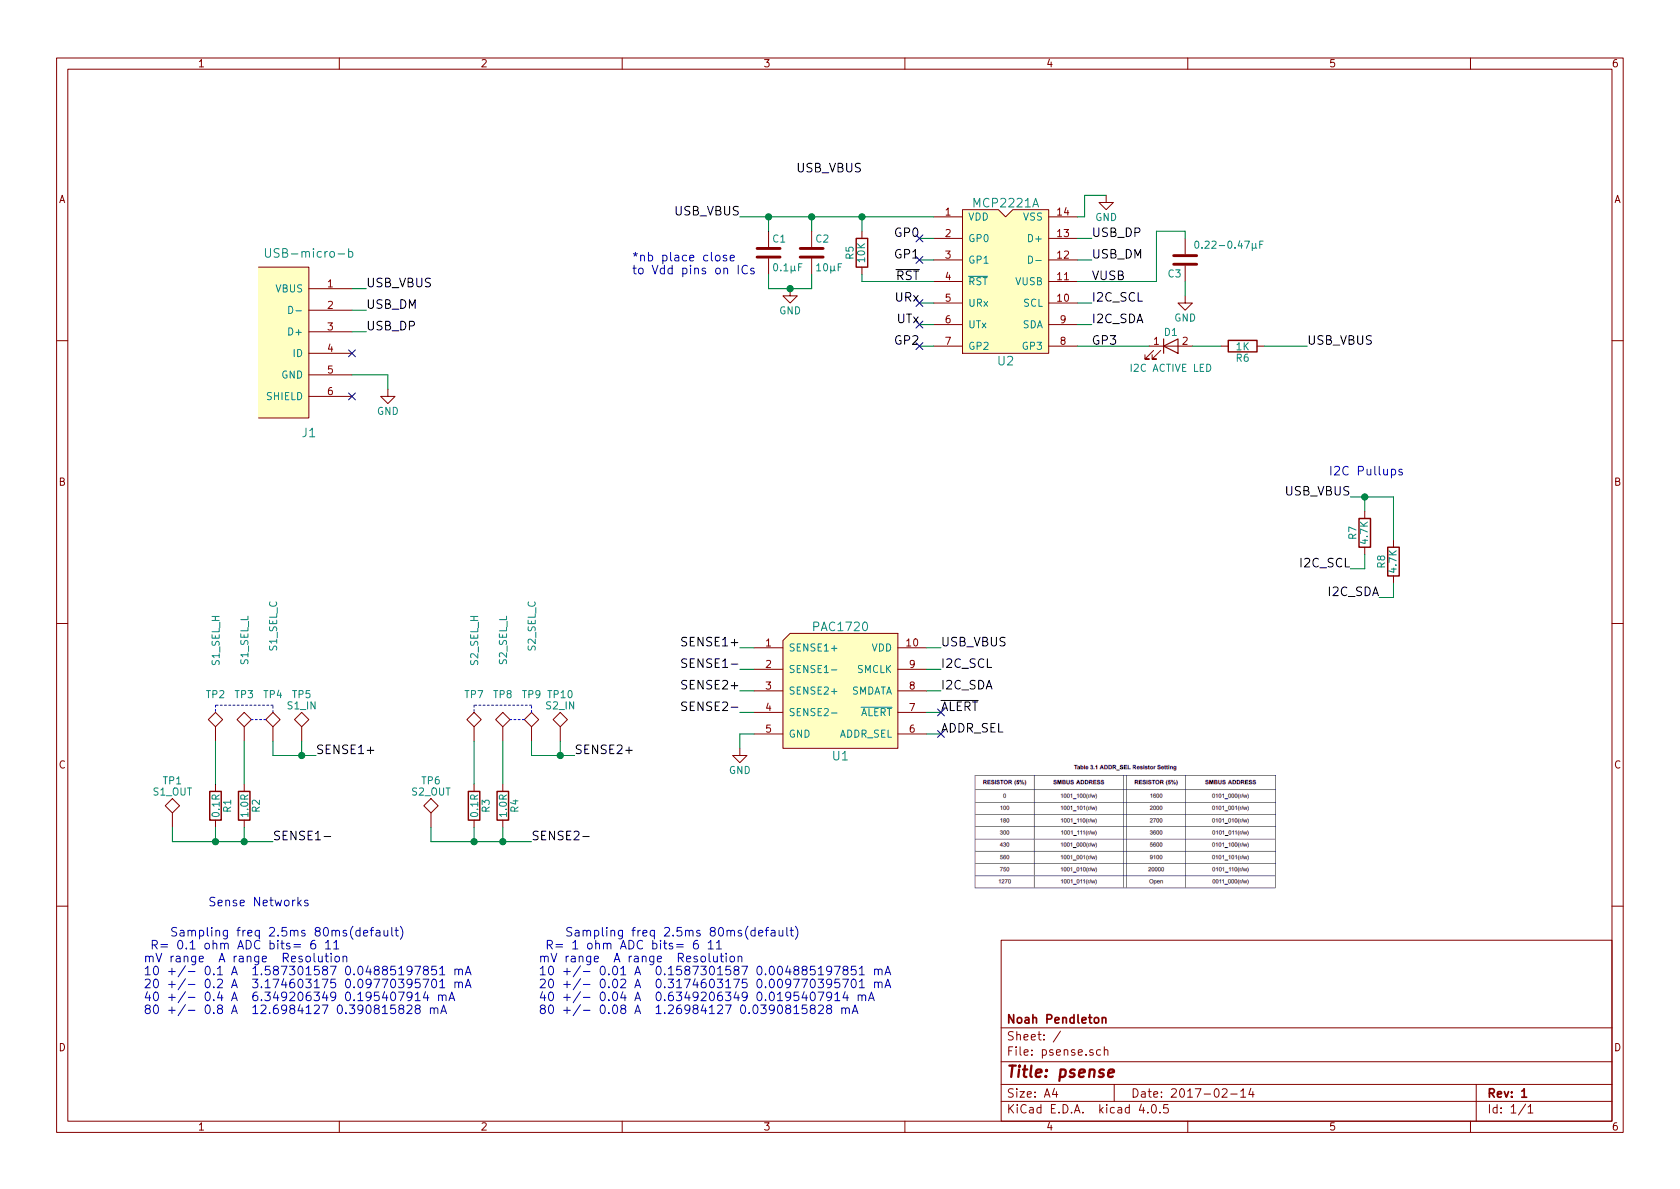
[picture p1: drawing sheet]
EESchema Schematic File Version 2
LIBS:power
LIBS:device
LIBS:transistors
LIBS:conn
LIBS:linear
LIBS:regul
LIBS:74xx
LIBS:cmos4000
LIBS:adc-dac
LIBS:memory
LIBS:xilinx
LIBS:microcontrollers
LIBS:dsp
LIBS:microchip
LIBS:analog_switches
LIBS:motorola
LIBS:texas
LIBS:intel
LIBS:audio
LIBS:interface
LIBS:digital-audio
LIBS:philips
LIBS:display
LIBS:cypress
LIBS:siliconi
LIBS:opto
LIBS:atmel
LIBS:contrib
LIBS:valves
LIBS:kicadlib
LIBS:psense-cache
EELAYER 25 0
EELAYER END
$Descr A4 11693 8268
encoding utf-8
Sheet 1 1
Title "psense"
Date "2017-02-14"
Rev "1"
Comp "Noah Pendleton"
Comment1 ""
Comment2 ""
Comment3 ""
Comment4 ""
$EndDescr
$Comp
L PAC1720 U1
U 1 1
P 5850 4800
F 0 "U1" H 5850 4350 60  0000 C CNN
F 1 "PAC1720" H 5850 5250 60  0000 C CNN
F 2 "kicadlib:SMD_10-DFN" H 5650 4800 60  0001 C CNN
F 3 "" H 5650 4800 60  0001 C CNN
	1    5850 4800
	1    0    0    -1  
$EndComp
$Comp
L USB-micro-b J1
U 1 1
P 2150 2400
F 0 "J1" H 2150 1800 60  0000 C CNN
F 1 "USB-micro-b" H 2150 3050 60  0000 C CNN
F 2 "kicadlib:usb_micro_b_smt" H 2150 2400 60  0001 C CNN
F 3 "" H 2150 2400 60  0000 C CNN
	1    2150 2400
	1    0    0    -1  
$EndComp
$Comp
L R R1
U 1 1
P 1500 5600
F 0 "R1" V 1580 5600 50  0000 C CNN
F 1 "0.1R" V 1500 5600 50  0000 C CNN
F 2 "kicadlib:SMD_0603_R" V 1430 5600 50  0001 C CNN
F 3 "" H 1500 5600 50  0000 C CNN
	1    1500 5600
	1    0    0    -1  
$EndComp
$Comp
L R R2
U 1 1
P 1700 5600
F 0 "R2" V 1780 5600 50  0000 C CNN
F 1 "1.0R" V 1700 5600 50  0000 C CNN
F 2 "kicadlib:SMD_0603_R" V 1630 5600 50  0001 C CNN
F 3 "" H 1700 5600 50  0000 C CNN
	1    1700 5600
	1    0    0    -1  
$EndComp
$Comp
L GND #PWR1
U 1 1
P 2700 2700
F 0 "#PWR1" H 2700 2450 50  0001 C CNN
F 1 "GND" H 2700 2550 50  0000 C CNN
F 2 "" H 2700 2700 50  0000 C CNN
F 3 "" H 2700 2700 50  0000 C CNN
	1    2700 2700
	1    0    0    -1  
$EndComp
NoConn ~ 2450 2750
Text Label 2550 2000 0    60   ~ 0
USB_VBUS
Text Label 2550 2150 0    60   ~ 0
USB_DM
Text Label 2550 2300 0    60   ~ 0
USB_DP
NoConn ~ 2450 2450
Wire Wire Line
	6550 5100 6450 5100
Wire Wire Line
	2450 2600 2700 2600
Wire Wire Line
	2700 2600 2700 2700
Wire Wire Line
	2550 2300 2450 2300
Wire Wire Line
	2450 2150 2550 2150
Wire Wire Line
	2550 2000 2450 2000
$Comp
L MCP2221A U2
U 1 1
P 7000 1950
F 0 "U2" H 7000 1400 60  0000 C CNN
F 1 "MCP2221A" H 7000 2500 60  0000 C CNN
F 2 "kicadlib:SMD_14-SOIC" H 7000 1850 60  0001 C CNN
F 3 "" H 7000 1850 60  0001 C CNN
	1    7000 1950
	1    0    0    -1  
$EndComp
$Comp
L GND #PWR2
U 1 1
P 5150 5200
F 0 "#PWR2" H 5150 4950 50  0001 C CNN
F 1 "GND" H 5150 5050 50  0000 C CNN
F 2 "" H 5150 5200 50  0000 C CNN
F 3 "" H 5150 5200 50  0000 C CNN
	1    5150 5200
	1    0    0    -1  
$EndComp
Wire Wire Line
	5150 5200 5150 5100
Wire Wire Line
	5150 5100 5250 5100
Text Label 6550 4800 0    60   ~ 0
I2C_SDA
Text Label 6550 4650 0    60   ~ 0
I2C_SCL
Wire Wire Line
	6550 4650 6450 4650
Wire Wire Line
	6450 4800 6550 4800
Text Label 6550 4500 0    60   ~ 0
USB_VBUS
$Comp
L C C1
U 1 1
P 5350 1750
F 0 "C1" H 5375 1850 50  0000 L CNN
F 1 "0.1µF" H 5375 1650 50  0000 L CNN
F 2 "kicadlib:SMD_0603_C" H 5388 1600 50  0001 C CNN
F 3 "" H 5350 1750 50  0000 C CNN
	1    5350 1750
	1    0    0    -1  
$EndComp
Wire Wire Line
	6550 4500 6450 4500
$Comp
L LED D1
U 1 1
P 8150 2400
F 0 "D1" H 8150 2500 50  0000 C CNN
F 1 "I2C ACTIVE LED" H 8150 2250 50  0000 C CNN
F 2 "kicadlib:SMD_0603_LED_REVERSED" H 8150 2400 50  0001 C CNN
F 3 "" H 8150 2400 50  0000 C CNN
	1    8150 2400
	1    0    0    -1  
$EndComp
Wire Wire Line
	8000 2400 7500 2400
$Comp
L R R6
U 1 1
P 8650 2400
F 0 "R6" V 8730 2400 50  0000 C CNN
F 1 "1K" V 8650 2400 50  0000 C CNN
F 2 "kicadlib:SMD_0603_R" V 8580 2400 50  0001 C CNN
F 3 "" H 8650 2400 50  0000 C CNN
	1    8650 2400
	0    1    1    0   
$EndComp
Wire Wire Line
	8500 2400 8300 2400
Text Label 6000 1200 2    60   ~ 0
USB_VBUS
Text Label 7600 1800 0    60   ~ 0
USB_DM
Text Label 7600 1650 0    60   ~ 0
USB_DP
Wire Wire Line
	7600 1800 7500 1800
Wire Wire Line
	7600 1650 7500 1650
Text Label 9100 2400 0    60   ~ 0
USB_VBUS
Wire Wire Line
	9100 2400 8800 2400
$Comp
L GND #PWR4
U 1 1
P 7700 1350
F 0 "#PWR4" H 7700 1100 50  0001 C CNN
F 1 "GND" H 7700 1200 50  0000 C CNN
F 2 "" H 7700 1350 50  0000 C CNN
F 3 "" H 7700 1350 50  0000 C CNN
	1    7700 1350
	1    0    0    -1  
$EndComp
Wire Wire Line
	7700 1350 7550 1350
Wire Wire Line
	7550 1350 7550 1500
Wire Wire Line
	7550 1500 7500 1500
$Comp
L C C3
U 1 1
P 8250 1800
F 0 "C3" H 8275 1900 50  0000 L CNN
F 1 "0.22-0.47µF" H 7700 1700 50  0000 L CNN
F 2 "kicadlib:SMD_0603_C" H 8288 1650 50  0001 C CNN
F 3 "" H 8250 1800 50  0000 C CNN
	1    8250 1800
	-1   0    0    1   
$EndComp
$Comp
L GND #PWR5
U 1 1
P 8250 2050
F 0 "#PWR5" H 8250 1800 50  0001 C CNN
F 1 "GND" H 8250 1900 50  0000 C CNN
F 2 "" H 8250 2050 50  0000 C CNN
F 3 "" H 8250 2050 50  0000 C CNN
	1    8250 2050
	1    0    0    -1  
$EndComp
Wire Wire Line
	8250 1950 8250 2050
Wire Wire Line
	8250 1600 8050 1600
Wire Wire Line
	8050 1600 8050 1950
Wire Wire Line
	8050 1950 7500 1950
Text Label 7600 2250 0    60   ~ 0
I2C_SDA
Text Label 7600 2100 0    60   ~ 0
I2C_SCL
Wire Wire Line
	7600 2250 7500 2250
Wire Wire Line
	7600 2100 7500 2100
Text Label 9600 4150 2    60   ~ 0
I2C_SDA
Text Label 9400 3950 2    60   ~ 0
I2C_SCL
Text Label 9400 3450 2    60   ~ 0
USB_VBUS
$Comp
L R R7
U 1 1
P 9500 3700
F 0 "R7" V 9580 3700 50  0000 C CNN
F 1 "4.7K" V 9500 3700 50  0000 C CNN
F 2 "kicadlib:SMD_0603_R" V 9430 3700 50  0001 C CNN
F 3 "" H 9500 3700 50  0000 C CNN
	1    9500 3700
	-1   0    0    1   
$EndComp
Wire Wire Line
	9500 3850 9500 3950
Wire Wire Line
	9500 3950 9400 3950
Wire Wire Line
	9500 3550 9500 3450
Wire Wire Line
	9400 3450 9700 3450
$Comp
L R R8
U 1 1
P 9700 3900
F 0 "R8" V 9780 3900 50  0000 C CNN
F 1 "4.7K" V 9700 3900 50  0000 C CNN
F 2 "kicadlib:SMD_0603_R" V 9630 3900 50  0001 C CNN
F 3 "" H 9700 3900 50  0000 C CNN
	1    9700 3900
	-1   0    0    1   
$EndComp
Wire Wire Line
	9700 4050 9700 4150
Wire Wire Line
	9700 4150 9600 4150
Wire Wire Line
	9700 3450 9700 3750
Connection ~ 9500 3450
Text Notes 9250 3300 0    60   ~ 0
I2C Pullups
Wire Wire Line
	8250 1650 8250 1600
Text Label 6400 1800 2    60   ~ 0
GP1
Text Label 6400 1950 2    60   ~ 0
~RST
Text Label 6400 2100 2    60   ~ 0
URx
Text Label 6400 2250 2    60   ~ 0
UTx
Text Label 6400 2400 2    60   ~ 0
GP2
Wire Wire Line
	6400 1650 6500 1650
Wire Wire Line
	6500 1800 6400 1800
Wire Wire Line
	6000 1950 6500 1950
Wire Wire Line
	6500 2100 6400 2100
Wire Wire Line
	6400 2250 6500 2250
Wire Wire Line
	6500 2400 6400 2400
$Comp
L C C2
U 1 1
P 5650 1750
F 0 "C2" H 5675 1850 50  0000 L CNN
F 1 "10µF" H 5675 1650 50  0000 L CNN
F 2 "kicadlib:SMD_0603_C" H 5688 1600 50  0001 C CNN
F 3 "" H 5650 1750 50  0000 C CNN
	1    5650 1750
	1    0    0    -1  
$EndComp
Text Label 5150 1500 2    60   ~ 0
USB_VBUS
Wire Wire Line
	5150 1500 6500 1500
Wire Wire Line
	5650 1500 5650 1600
Connection ~ 5650 1500
$Comp
L GND #PWR3
U 1 1
P 5500 2000
F 0 "#PWR3" H 5500 1750 50  0001 C CNN
F 1 "GND" H 5500 1850 50  0000 C CNN
F 2 "" H 5500 2000 50  0000 C CNN
F 3 "" H 5500 2000 50  0000 C CNN
	1    5500 2000
	1    0    0    -1  
$EndComp
Wire Wire Line
	5650 2000 5650 1900
Wire Wire Line
	1500 5750 1500 5850
Wire Wire Line
	1700 5850 1700 5750
Wire Wire Line
	1200 5850 1900 5850
Text Label 5150 4500 2    60   ~ 0
SENSE1+
Text Label 5150 4650 2    60   ~ 0
SENSE1-
Text Label 5150 4800 2    60   ~ 0
SENSE2+
Text Label 5150 4950 2    60   ~ 0
SENSE2-
Wire Wire Line
	5150 4500 5250 4500
Wire Wire Line
	5250 4650 5150 4650
Wire Wire Line
	5150 4800 5250 4800
Wire Wire Line
	5250 4950 5150 4950
Text Label 1900 5850 0    60   ~ 0
SENSE1-
$Comp
L TEST TP3
U 1 1
P 1700 5150
F 0 "TP3" H 1700 5450 50  0000 C BNN
F 1 "S1_SEL_L" V 1700 5850 50  0000 C CNN
F 2 "kicadlib:TEST_0.100" H 1700 5150 50  0001 C CNN
F 3 "" H 1700 5150 50  0000 C CNN
	1    1700 5150
	1    0    0    -1  
$EndComp
$Comp
L TEST TP2
U 1 1
P 1500 5150
F 0 "TP2" H 1500 5450 50  0000 C BNN
F 1 "S1_SEL_H" V 1500 5850 50  0000 C CNN
F 2 "kicadlib:TEST_0.100" H 1500 5150 50  0001 C CNN
F 3 "" H 1500 5150 50  0000 C CNN
	1    1500 5150
	1    0    0    -1  
$EndComp
$Comp
L TEST TP4
U 1 1
P 1900 5150
F 0 "TP4" H 1900 5450 50  0000 C BNN
F 1 "S1_SEL_C" V 1900 5950 50  0000 C CNN
F 2 "kicadlib:TEST_0.100" H 1900 5150 50  0001 C CNN
F 3 "" H 1900 5150 50  0000 C CNN
	1    1900 5150
	1    0    0    -1  
$EndComp
$Comp
L TEST TP1
U 1 1
P 1200 5750
F 0 "TP1" H 1200 6050 50  0000 C BNN
F 1 "S1_OUT" H 1200 6000 50  0000 C CNN
F 2 "kicadlib:TEST_0.100" H 1200 5750 50  0001 C CNN
F 3 "" H 1200 5750 50  0000 C CNN
	1    1200 5750
	1    0    0    -1  
$EndComp
$Comp
L TEST TP5
U 1 1
P 2100 5150
F 0 "TP5" H 2100 5450 50  0000 C BNN
F 1 "S1_IN" H 2100 5400 50  0000 C CNN
F 2 "kicadlib:TEST_0.100" H 2100 5150 50  0001 C CNN
F 3 "" H 2100 5150 50  0000 C CNN
	1    2100 5150
	1    0    0    -1  
$EndComp
Connection ~ 1700 5850
Wire Wire Line
	1200 5750 1200 5850
Connection ~ 1500 5850
Wire Wire Line
	1500 5150 1500 5450
Wire Wire Line
	1700 5150 1700 5450
Wire Wire Line
	2100 5150 2100 5250
Wire Wire Line
	1900 5250 2200 5250
Wire Wire Line
	1900 5250 1900 5150
Wire Notes Line
	1850 5000 1750 5000
Wire Notes Line
	1900 4950 1900 4900
Wire Notes Line
	1900 4900 1500 4900
Wire Notes Line
	1500 4900 1500 4950
Text Label 2200 5250 0    60   ~ 0
SENSE1+
Connection ~ 2100 5250
$Comp
L R R3
U 1 1
P 3300 5600
F 0 "R3" V 3380 5600 50  0000 C CNN
F 1 "0.1R" V 3300 5600 50  0000 C CNN
F 2 "kicadlib:SMD_0603_R" V 3230 5600 50  0001 C CNN
F 3 "" H 3300 5600 50  0000 C CNN
	1    3300 5600
	1    0    0    -1  
$EndComp
$Comp
L R R4
U 1 1
P 3500 5600
F 0 "R4" V 3580 5600 50  0000 C CNN
F 1 "1.0R" V 3500 5600 50  0000 C CNN
F 2 "kicadlib:SMD_0603_R" V 3430 5600 50  0001 C CNN
F 3 "" H 3500 5600 50  0000 C CNN
	1    3500 5600
	1    0    0    -1  
$EndComp
Wire Wire Line
	3300 5750 3300 5850
Wire Wire Line
	3500 5850 3500 5750
Wire Wire Line
	3000 5850 3700 5850
Text Label 3700 5850 0    60   ~ 0
SENSE2-
$Comp
L TEST TP8
U 1 1
P 3500 5150
F 0 "TP8" H 3500 5450 50  0000 C BNN
F 1 "S2_SEL_L" V 3500 5850 50  0000 C CNN
F 2 "kicadlib:TEST_0.100" H 3500 5150 50  0001 C CNN
F 3 "" H 3500 5150 50  0000 C CNN
	1    3500 5150
	1    0    0    -1  
$EndComp
$Comp
L TEST TP7
U 1 1
P 3300 5150
F 0 "TP7" H 3300 5450 50  0000 C BNN
F 1 "S2_SEL_H" V 3300 5850 50  0000 C CNN
F 2 "kicadlib:TEST_0.100" H 3300 5150 50  0001 C CNN
F 3 "" H 3300 5150 50  0000 C CNN
	1    3300 5150
	1    0    0    -1  
$EndComp
$Comp
L TEST TP9
U 1 1
P 3700 5150
F 0 "TP9" H 3700 5450 50  0000 C BNN
F 1 "S2_SEL_C" V 3700 5950 50  0000 C CNN
F 2 "kicadlib:TEST_0.100" H 3700 5150 50  0001 C CNN
F 3 "" H 3700 5150 50  0000 C CNN
	1    3700 5150
	1    0    0    -1  
$EndComp
$Comp
L TEST TP6
U 1 1
P 3000 5750
F 0 "TP6" H 3000 6050 50  0000 C BNN
F 1 "S2_OUT" H 3000 6000 50  0000 C CNN
F 2 "kicadlib:TEST_0.100" H 3000 5750 50  0001 C CNN
F 3 "" H 3000 5750 50  0000 C CNN
	1    3000 5750
	1    0    0    -1  
$EndComp
$Comp
L TEST TP10
U 1 1
P 3900 5150
F 0 "TP10" H 3900 5450 50  0000 C BNN
F 1 "S2_IN" H 3900 5400 50  0000 C CNN
F 2 "kicadlib:TEST_0.100" H 3900 5150 50  0001 C CNN
F 3 "" H 3900 5150 50  0000 C CNN
	1    3900 5150
	1    0    0    -1  
$EndComp
Connection ~ 3500 5850
Wire Wire Line
	3000 5750 3000 5850
Connection ~ 3300 5850
Wire Wire Line
	3300 5150 3300 5450
Wire Wire Line
	3500 5150 3500 5450
Wire Wire Line
	3900 5150 3900 5250
Wire Wire Line
	3700 5250 4000 5250
Wire Wire Line
	3700 5250 3700 5150
Wire Notes Line
	3650 5000 3550 5000
Wire Notes Line
	3700 4950 3700 4900
Wire Notes Line
	3700 4900 3300 4900
Wire Notes Line
	3300 4900 3300 4950
Text Label 4000 5250 0    60   ~ 0
SENSE2+
Connection ~ 3900 5250
Text Notes 1450 6300 0    60   ~ 0
Sense Networks
Text Notes 1000 7050 0    60   ~ 0
				Sampling freq	2.5ms	80ms(default)	\n	R=	0.1	ohm	ADC bits=	6	11	\nmV range		A range		Resolution			\n10	+/-	0.1	A		1.587301587	0.04885197851	mA\n20	+/-	0.2	A		3.174603175	0.09770395701	mA\n40	+/-	0.4	A		6.349206349	0.195407914	mA\n80	+/-	0.8	A		12.6984127	0.390815828	mA
Text Notes 3750 7050 0    60   ~ 0
				Sampling freq	2.5ms	80ms(default)	\n	R=	1	ohm	ADC bits=	6	11	\nmV range		A range		Resolution			\n10	+/-	0.01	A		0.1587301587	0.004885197851	mA\n20	+/-	0.02	A		0.3174603175	0.009770395701	mA\n40	+/-	0.04	A		0.6349206349	0.0195407914	mA\n80	+/-	0.08	A		1.26984127	0.0390815828	mA
Text Label 7600 2400 0    60   ~ 0
GP3
Text Label 7600 1950 0    60   ~ 0
VUSB
$Comp
L R R5
U 1 1
P 6000 1750
F 0 "R5" V 6080 1750 50  0000 C CNN
F 1 "10K" V 6000 1750 50  0000 C CNN
F 2 "kicadlib:SMD_0603_R" V 5930 1750 50  0001 C CNN
F 3 "" H 6000 1750 50  0000 C CNN
	1    6000 1750
	-1   0    0    1   
$EndComp
Wire Wire Line
	6000 1900 6000 1950
Wire Wire Line
	6000 1600 6000 1500
Connection ~ 6000 1500
Text Label 6400 1650 2    60   ~ 0
GP0
NoConn ~ 6400 1650
NoConn ~ 6400 1800
NoConn ~ 6400 2400
Text Label 6550 4950 0    60   ~ 0
~ALERT
Text Label 6550 5100 0    60   ~ 0
ADDR_SEL
NoConn ~ 6550 5100
NoConn ~ 6400 2100
NoConn ~ 6400 2250
Wire Wire Line
	6450 4950 6550 4950
NoConn ~ 6550 4950
Wire Wire Line
	5350 1600 5350 1500
Connection ~ 5350 1500
Wire Wire Line
	5350 1900 5350 2000
Wire Wire Line
	5350 2000 5650 2000
Connection ~ 5500 2000
Text Notes 4400 1900 0    60   ~ 0
*nb place close\nto Vdd pins on ICs
$EndSCHEMATC
